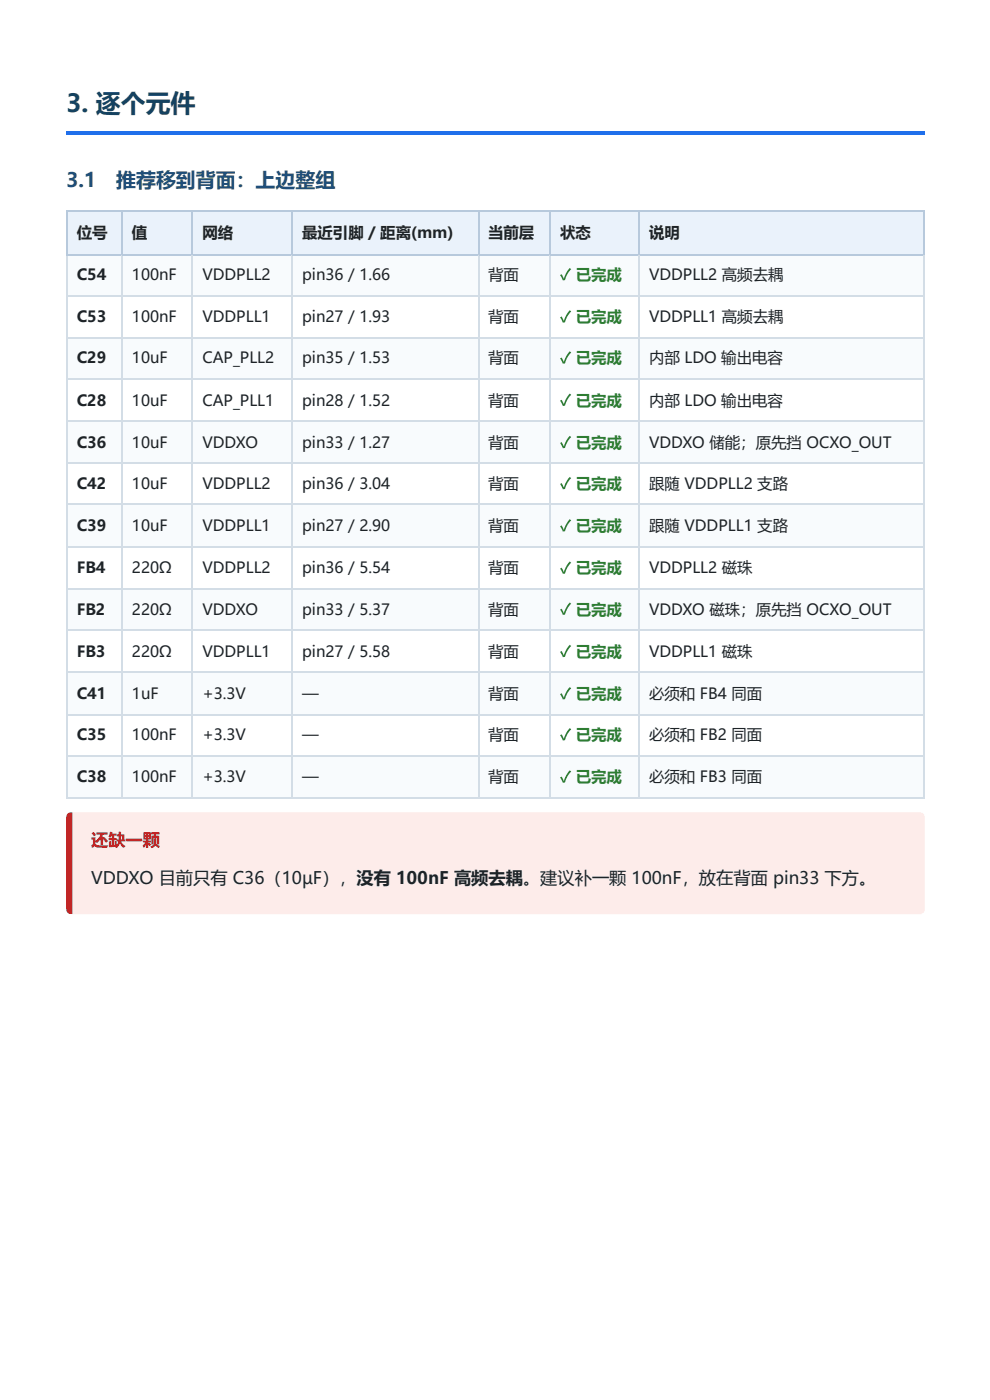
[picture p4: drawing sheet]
<svg xmlns="http://www.w3.org/2000/svg" width="210mm" height="297mm" viewBox="0 0 210 297" stroke-linecap="round" stroke-linejoin="round" font-family="sans-serif">
<path d="M14 27.7h182.1v.8h-182.1z" fill="#1f6feb"/>
<g fill="#eaf2fb">
<path d="M14.3 44.9h11.6v9h-11.6z"/>
<path d="M25.9 44.9h14.8v9h-14.8z"/>
<path d="M40.7 44.9h21.3v9h-21.3z"/>
<path d="M62 44.9h39.3v9h-39.3z"/>
<path d="M101.3 44.9h15.3v9h-15.3z"/>
<path d="M116.6 44.9h18.8v9h-18.8z"/>
<path d="M135.4 44.9h60.7v9h-60.7z"/>
</g>
<g fill="#f8fbfd">
<path d="M14.3 53.9h11.6v8.9h-11.6z"/>
<path d="M25.9 53.9h14.8v8.9h-14.8z"/>
<path d="M40.7 53.9h21.3v8.9h-21.3z"/>
<path d="M62 53.9h39.3v8.9h-39.3z"/>
<path d="M101.3 53.9h15.3v8.9h-15.3z"/>
<path d="M116.6 53.9h18.8v8.9h-18.8z"/>
<path d="M135.4 53.9h60.7v8.9h-60.7z"/>
<path d="M14.3 71.5h11.6v9h-11.6z"/>
<path d="M25.9 71.5h14.8v9h-14.8z"/>
<path d="M40.7 71.5h21.3v9h-21.3z"/>
<path d="M62 71.5h39.3v9h-39.3z"/>
<path d="M101.3 71.5h15.3v9h-15.3z"/>
<path d="M116.6 71.5h18.8v9h-18.8z"/>
<path d="M135.4 71.5h60.7v9h-60.7z"/>
<path d="M14.3 89.5h11.6v8.7h-11.6z"/>
<path d="M25.9 89.5h14.8v8.7h-14.8z"/>
<path d="M40.7 89.5h21.3v8.7h-21.3z"/>
<path d="M62 89.5h39.3v8.7h-39.3z"/>
<path d="M101.3 89.5h15.3v8.7h-15.3z"/>
<path d="M116.6 89.5h18.8v8.7h-18.8z"/>
<path d="M135.4 89.5h60.7v8.7h-60.7z"/>
<path d="M14.3 107.2h11.6v8.9h-11.6z"/>
<path d="M25.9 107.2h14.8v8.9h-14.8z"/>
<path d="M40.7 107.2h21.3v8.9h-21.3z"/>
<path d="M62 107.2h39.3v8.9h-39.3z"/>
<path d="M101.3 107.2h15.3v8.9h-15.3z"/>
<path d="M116.6 107.2h18.8v8.9h-18.8z"/>
<path d="M135.4 107.2h60.7v8.9h-60.7z"/>
<path d="M14.3 124.8h11.6v9h-11.6z"/>
<path d="M25.9 124.8h14.8v9h-14.8z"/>
<path d="M40.7 124.8h21.3v9h-21.3z"/>
<path d="M62 124.8h39.3v9h-39.3z"/>
<path d="M101.3 124.8h15.3v9h-15.3z"/>
<path d="M116.6 124.8h18.8v9h-18.8z"/>
<path d="M135.4 124.8h60.7v9h-60.7z"/>
<path d="M14.3 142.5h11.6v9h-11.6z"/>
<path d="M25.9 142.5h14.8v9h-14.8z"/>
<path d="M40.7 142.5h21.3v9h-21.3z"/>
<path d="M62 142.5h39.3v9h-39.3z"/>
<path d="M101.3 142.5h15.3v9h-15.3z"/>
<path d="M116.6 142.5h18.8v9h-18.8z"/>
<path d="M135.4 142.5h60.7v9h-60.7z"/>
<path d="M14.3 160.4h11.6v8.8h-11.6z"/>
<path d="M25.9 160.4h14.8v8.8h-14.8z"/>
<path d="M40.7 160.4h21.3v8.8h-21.3z"/>
<path d="M62 160.4h39.3v8.8h-39.3z"/>
<path d="M101.3 160.4h15.3v8.8h-15.3z"/>
<path d="M116.6 160.4h18.8v8.8h-18.8z"/>
<path d="M135.4 160.4h60.7v8.8h-60.7z"/>
</g>
<path d="M14 44.8h182.1M14 54h182.1M14.2 44.6v9.5M25.8 44.6v9.5M40.8 44.6v9.5M61.9 44.6v9.5M101.5 44.6v9.5M116.5 44.6v9.5M135.5 44.6v9.5M195.9 44.6v9.5" fill="none" stroke="#b7c9dc" stroke-width=".26"/>
<g fill="none" stroke="#d3dde6" stroke-width=".26">
<path d="M14.2 54.1v115.3M25.8 54.1v115.3M40.8 54.1v115.3M61.9 54.1v115.3M101.5 54.1v115.3M116.5 54.1v115.3M135.5 54.1v115.3M195.9 54.1v115.3M14 62.7h182.1M14 71.7h182.1M14 80.4h182.1M14 89.3h182.1"/>
<path d="M14 98.3h182.1M14 107h182.1M14 116h182.1M14 125h182.1M14 133.7h182.1M14 142.6h182.1M14 151.6h182.1M14 160.3h182.1M14 169.3h182.1"/>
</g>
<path d="M14.9 172.4l180.1-.1a1.06 1.06 0 0 1 1.1 1.1v19.5a1.06 1.06 0 0 1-1.1 1h-179.9a1.03 1.03 0 0 1-.4-1v-19.5z" fill="#fdecea"/>
<path d="M14 172.3h1.4v21.6h-1.4z" fill="#c62828"/>
<text font-size="5.3" fill="#14415f" x="14" y="23.8">3. 逐个元件</text>
<text font-size="4.2" fill="#1f4e79" x="14" y="39.6">3.1　推荐移到背面：上边整组</text>
<text font-size="3.7" fill="#b71c1c" x="19.3" y="179.4">还缺一颗</text>
<text font-size="3.7" fill="#1d2327" x="19.3" y="187.6">VDDXO 目前只有 C36（10µF），没有 100nF 高频去耦。建议补一颗 100nF，放在背面 pin33 下方。</text>
<g font-size="3.3" fill="#1d2327">
<text x="16.3" y="50.4">位号</text>
<text x="28" y="50.4">值</text>
<text x="42.9" y="50.4">网络</text>
<text x="64" y="50.4">最近引脚 / 距离(mm)</text>
<text x="103.5" y="50.4">当前层</text>
<text x="118.7" y="50.4">状态</text>
<text x="137.6" y="50.4">说明</text>
<text x="16.3" y="59.4">C54</text>
<text x="28" y="59.4">100nF</text>
<text x="42.9" y="59.4">VDDPLL2</text>
<text x="64" y="59.4">pin36 / 1.66</text>
<text x="103.5" y="59.4">背面</text>
<text x="137.6" y="59.4">VDDPLL2 高频去耦</text>
<text x="16.3" y="68.4">C53</text>
<text x="28" y="68.4">100nF</text>
<text x="42.9" y="68.4">VDDPLL1</text>
<text x="64" y="68.4">pin27 / 1.93</text>
<text x="103.5" y="68.4">背面</text>
<text x="137.6" y="68.4">VDDPLL1 高频去耦</text>
<text x="16.3" y="77.1">C29</text>
<text x="28" y="77.1">10uF</text>
<text x="42.9" y="77.1">CAP_PLL2</text>
<text x="64" y="77.1">pin35 / 1.53</text>
<text x="103.5" y="77.1">背面</text>
<text x="137.6" y="77.1">内部 LDO 输出电容</text>
<text x="16.3" y="86">C28</text>
<text x="28" y="86">10uF</text>
<text x="42.9" y="86">CAP_PLL1</text>
<text x="64" y="86">pin28 / 1.52</text>
<text x="103.5" y="86">背面</text>
<text x="137.6" y="86">内部 LDO 输出电容</text>
<text x="16.3" y="95">C36</text>
<text x="28" y="95">10uF</text>
<text x="42.9" y="95">VDDXO</text>
<text x="64" y="95">pin33 / 1.27</text>
<text x="103.5" y="95">背面</text>
<text x="137.6" y="95">VDDXO 储能；原先挡 OCXO_OUT</text>
<text x="16.3" y="103.7">C42</text>
<text x="28" y="103.7">10uF</text>
<text x="42.9" y="103.7">VDDPLL2</text>
<text x="64" y="103.7">pin36 / 3.04</text>
<text x="103.5" y="103.7">背面</text>
<text x="137.6" y="103.7">跟随 VDDPLL2 支路</text>
<text x="16.3" y="112.7">C39</text>
<text x="28" y="112.7">10uF</text>
<text x="42.9" y="112.7">VDDPLL1</text>
<text x="64" y="112.7">pin27 / 2.90</text>
<text x="103.5" y="112.7">背面</text>
<text x="137.6" y="112.7">跟随 VDDPLL1 支路</text>
<text x="16.3" y="121.7">FB4</text>
<text x="28" y="121.7">220Ω</text>
<text x="42.9" y="121.7">VDDPLL2</text>
<text x="64" y="121.7">pin36 / 5.54</text>
<text x="103.5" y="121.7">背面</text>
<text x="137.6" y="121.7">VDDPLL2 磁珠</text>
<text x="16.3" y="130.4">FB2</text>
<text x="28" y="130.4">220Ω</text>
<text x="42.9" y="130.4">VDDXO</text>
<text x="64" y="130.4">pin33 / 5.37</text>
<text x="103.5" y="130.4">背面</text>
<text x="137.6" y="130.4">VDDXO 磁珠；原先挡 OCXO_OUT</text>
<text x="16.3" y="139.3">FB3</text>
<text x="28" y="139.3">220Ω</text>
<text x="42.9" y="139.3">VDDPLL1</text>
<text x="64" y="139.3">pin27 / 5.58</text>
<text x="103.5" y="139.3">背面</text>
<text x="137.6" y="139.3">VDDPLL1 磁珠</text>
<text x="16.3" y="148.3">C41</text>
<text x="28" y="148.3">1uF</text>
<text x="42.9" y="148.3">+3.3V</text>
<text x="64" y="148.3">—</text>
<text x="103.5" y="148.3">背面</text>
<text x="137.6" y="148.3">必须和 FB4 同面</text>
<text x="16.3" y="157">C35</text>
<text x="28" y="157">100nF</text>
<text x="42.9" y="157">+3.3V</text>
<text x="64" y="157">—</text>
<text x="103.5" y="157">背面</text>
<text x="137.6" y="157">必须和 FB2 同面</text>
<text x="16.3" y="166">C38</text>
<text x="28" y="166">100nF</text>
<text x="42.9" y="166">+3.3V</text>
<text x="64" y="166">—</text>
<text x="103.5" y="166">背面</text>
<text x="137.6" y="166">必须和 FB3 同面</text>
</g>
<g font-size="3.3" fill="#2e7d32">
<text x="118.7" y="59.4">✓ 已完成</text>
<text x="118.7" y="68.4">✓ 已完成</text>
<text x="118.7" y="77.1">✓ 已完成</text>
<text x="118.7" y="86">✓ 已完成</text>
<text x="118.7" y="95">✓ 已完成</text>
<text x="118.7" y="103.7">✓ 已完成</text>
<text x="118.7" y="112.7">✓ 已完成</text>
<text x="118.7" y="121.7">✓ 已完成</text>
<text x="118.7" y="130.4">✓ 已完成</text>
<text x="118.7" y="139.3">✓ 已完成</text>
<text x="118.7" y="148.3">✓ 已完成</text>
<text x="118.7" y="157">✓ 已完成</text>
<text x="118.7" y="166">✓ 已完成</text>
</g>
</svg>
